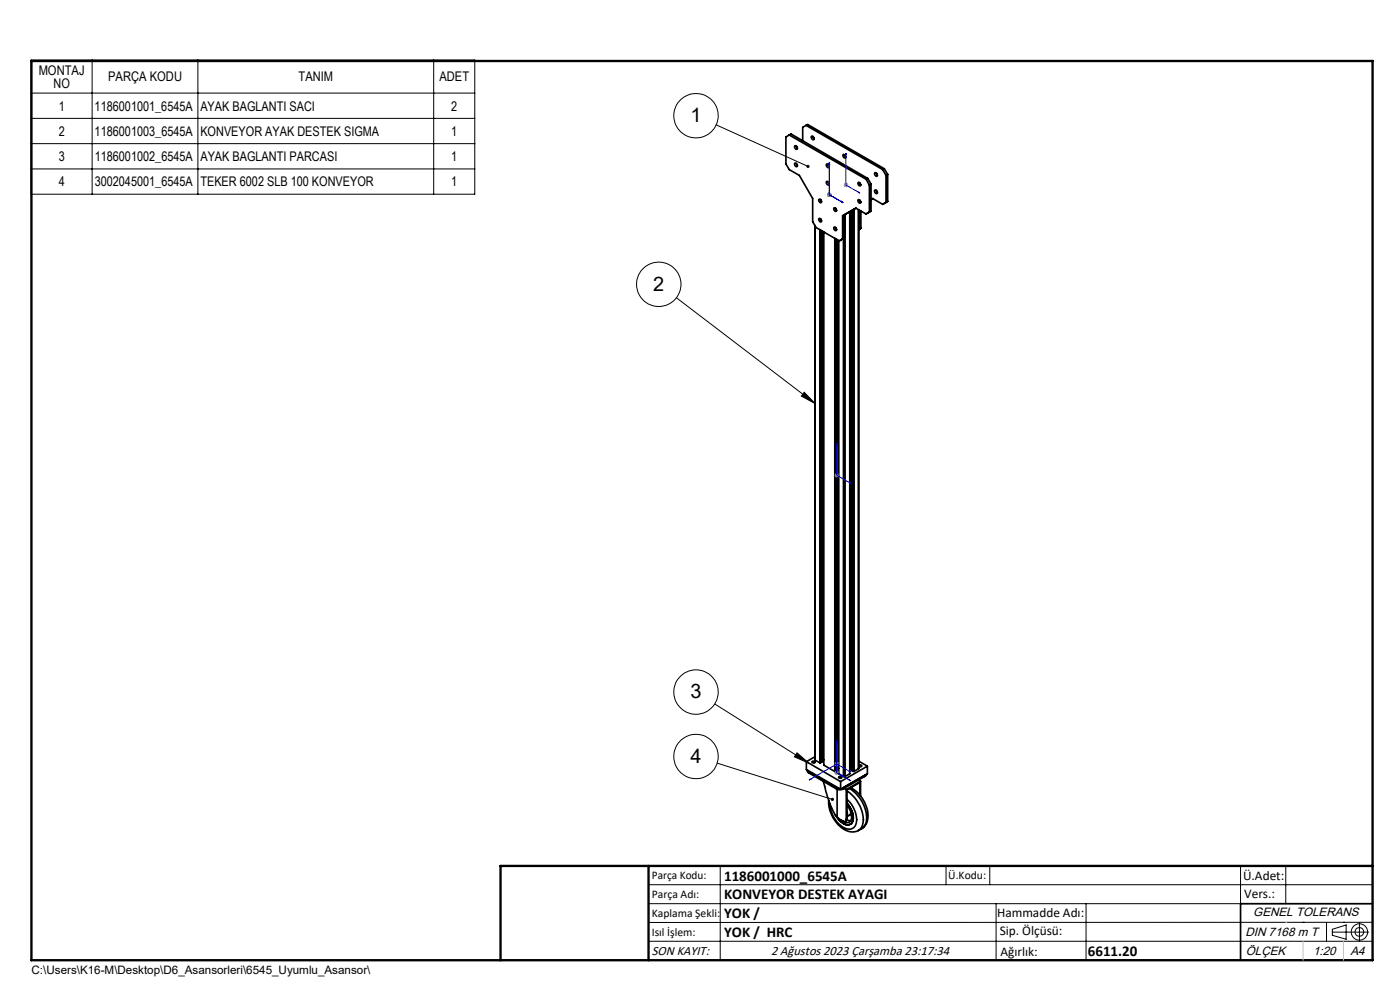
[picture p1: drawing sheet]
<svg xmlns="http://www.w3.org/2000/svg" width="297mm" height="210mm" viewBox="0 0 297 210" stroke-linecap="round" stroke-linejoin="round" font-family="sans-serif">
<g fill="none" stroke="#000" stroke-width=".35">
<path d="M167.4 28.6l-.7 .5v5.7l.7 1.2 2.2 1.2 2.8 4.9v4.9l.7 1.3 4.9 2.8 1.1-.6v-4.9M167.4 28.6l16.3 9.4M167.4 28.6l.4-.2 16.3 9.4M168.6 30.9a.42 .42 0 0 1 .5 .3 .42 .42 0 0 1-.1 .5 .53 .53 0 0 1-.4-.8zM168.6 34.6a.44 .44 0 0 1 .5 .3 .44 .44 0 0 1-.1 .5 .55 .55 0 0 1-.4-.8zM168.9 31l.3 .4M168.9 34.7l.3 .4M171 26.6l-.7 .4v2.9M171 26.6l16.3 9.4M171 26.6l.3-.2 16.3 9.4M172.1 29a.41 .41 0 0 1 .5 .1 .41 .41 0 0 1-.1 .6l-.3-.3zM172.4 29l.3 .3"/>
<path d="M175.4 38.5h.1a.38 .38 0 0 1 .4 .3 .38 .38 0 0 1-.3 .4 .51 .51 0 0 1-.2-.7zM175.4 34.8h.1a.38 .38 0 0 1 .4 .3 .38 .38 0 0 1-.3 .5 .51 .51 0 0 1-.2-.8zM175.6 38.6l.3 .3-.1-.1M175.6 34.9l.3 .4M175.7 38.6v.1M178.9 32.8l.1-.1a.4 .4 0 0 1 .4 .3 .4 .4 0 0 1-.3 .5l-.2-.2zM179.2 32.8l.2 .4M182.1 38.7a.44 .44 0 0 1 .4 .2 .44 .44 0 0 1-.1 .5 .53 .53 0 0 1-.3-.7zM182.4 38.8l.2 .3M183.7 38l.7 1.3M184.1 37.8l-.4 .2M184.1 37.8l.7 1.2"/>
<path d="M184.4 39.3v5.7M184.8 39l-.4 .3M184.8 39v5.8l-1.1 .6-2.1-1.2M185.6 36.6a.42 .42 0 0 1 .5 .3 .42 .42 0 0 1-.2 .5 .53 .53 0 0 1-.3-.8zM185.9 36.7l.2 .4M187.3 36l.7 1.2M187.6 35.8l-.3 .2M187.6 35.8l.7 1.2M188 37.2v5.7M188.3 37v5.7l-1 .6-2.2-1.2-.3 .2M188.3 37l-.3 .2M172.9 47.8v113.4"/>
<path d="M172.9 47.9v113.3M173.7 46.4a.39 .39 0 0 1 .5 .2 .39 .39 0 0 1-.1 .5l-.4-.4zM173.7 42.3a.37 .37 0 0 1 .5 .2 .37 .37 0 0 1-.2 .5l-.3-.4zM173.9 48.7v113.1M174 48.8v112.9M174.1 42.3l.2 .4M174.1 46.4l.2 .4M174.1 42.4v.1M174.1 46.5v.1M174.1 48.8v113M174.4 49v112.6l-.3 .2M174.5 49.1v112.1"/>
<path d="M174.8 49.2v113.1l2.3 1.3M177 48.2h.1a.38 .38 0 0 1 .3 .3 .38 .38 0 0 1-.2 .4 .51 .51 0 0 1-.2-.7zM177 44.1a.44 .44 0 0 1 .4 .3 .44 .44 0 0 1-.1 .5l-.1-.1a.51 .51 0 0 1-.2-.7zM177.1 50.5v113.1M177.2 50.6v113M177.3 44.3l-.1-.1 .2 .3M177.3 48.4l-.1-.1 .2 .3M177.3 50.7v112.9M177.6 50.8v112.6l-.3 .2M177.7 50.9v112.1M177.9 51v113.1l1 .6M178.8 45.8v4.9"/>
<path d="M178.9 50.6v114.1M179.1 45.6l-.3 .2M179.3 45.5v119.2M180.3 44.9v119.2l-1 .6M180.5 44.8v118.2M180.7 44.7v118.7l.3 .2M181 44.5v119.1M181.2 44.4v119.2M181.6 44.2l-2.8 1.6M181.6 44.2l-2.5 1.4M182.1 42.4a.44 .44 0 0 1 .4 .2 .44 .44 0 0 1-.1 .5 .53 .53 0 0 1-.3-.7zM182.1 44.5v118.6"/>
<path d="M182.2 44.5l-.1 118.6M182.3 44.5v4.1M182.4 42.4l.2 .4M182.6 48.4l-.4 .3 .1-.1M182.6 48.4l-.3 .2M182.6 44.8v3.6M185.6 40.3a.44 .44 0 0 1 .5 .3 .44 .44 0 0 1-.2 .5 .55 .55 0 0 1-.3-.8zM185.9 40.4l.2 .4M171.1 161.6l7.2 4.2M171.1 161.6v1.6l7.2 4.2M171.3 163.4v.3l.3 .3M171.3 163.4l.3 .3"/>
<path d="M171.6 163.7l5.8 3.4M171.6 163.7v.3M171.6 164l5.8 3.3M172.3 161.5a.29 .29 0 0 1 .4-.1 .29 .29 0 0 1 .1 .4 .3 .3 0 0 1-.3 .1 .3 .3 0 0 1-.2-.4zM172.9 160.5l-1.8 1.1M172.9 161.2l1 .6M174 161.7l-.1 .1M174 161.7l.1 .1M174.4 161.2h.1M174.5 161.2h.3M174.6 165.7a25.6 25.6 0 0 0 2.8 7.5h.2M175.8 169.8a6.8 6.8 0 0 0 4.4 6.6h1.2l.7-.2"/>
<path d="M177.2 163.6h-.1M177.2 163.6h.1M177.4 167.1l.7 .2M177.4 167.3a1.5 1.5 0 0 0 1.5 0M177.4 167.1v.2M177.6 173.2l.2 .4 1 .6a.44 .44 0 0 0 .5 0 .44 .44 0 0 0 .2-.4M177.6 163h.1M177.6 167.4v5.8M177.7 163h.2M177.9 164.8a.34 .34 0 0 1 .4-.1 .34 .34 0 0 1 .2 .3v.1a.32 .32 0 0 1-.4 0 .32 .32 0 0 1-.2-.3zM178.3 165.8v1.6M178.9 164.7h.4"/>
<path d="M179.1 167.2l.4 .3M179.5 167.5v6.3M179.7 173.7l-.1 .3-.3 .2M179.7 170.4a3.9 3.9 0 0 1 1 4.1 1.59 1.59 0 0 1-2.4-.2l-.9-1.1M179.7 170.8a2.73 2.73 0 0 1 .5 3.5 1.33 1.33 0 0 1-1.7-.3M179.7 173.9l.7 .2M179.7 172.2v1M179.7 167.8a7.4 7.4 0 0 1 3.3 7l-.4 1-.5 .4M179.7 169.5a5.5 5.5 0 0 1 1.8 5.4 1.66 1.66 0 0 1-2.7 .6 6.3 6.3 0 0 1-2.7-5M179.7 173.7l-.2 .1M180.2 167.3a7.4 7.4 0 0 1 3.6 7.1l-.5 1-.5 .3M180.3 163h.2"/>
<path d="M180.4 174.8h.1M180.5 167.1a6.8 6.8 0 0 1 3.4 7.3l-.6 1-.5 .3M180.5 172.3l-.1 .5-.7 .4M180.5 163h.2M181 163.6h.2M181 163.6h.1M182.1 165.5l.5 .2M182.1 163.1l-.9 .5M182.2 162.3a.28 .28 0 0 1 .4-.1 .28 .28 0 0 1 .1 .4h-.5M182.2 161.5l1.8 1M182.4 168.7v-2.7l-2.7 1.6v6.1M182.6 165.7l-3.1 1.8"/>
<path d="M182.6 165.7v3.2M182.8 175.7l-.7 .5M183.4 164.7v-.2l-4.5 2.6v.2M183.4 164.7l-4.5 2.6M183.8 164.3h.1M183.8 164.3l-.4 .4M184 162.5l-5.7 3.3M184 162.5v1.6l-5.7 3.3M291.2 191.7h-28v12"/>
</g>
<g fill="none" stroke="#000" stroke-width=".21">
<path d="M6.6 12.7h94.1v28.5h-94.1zM6.6 19.7h94.1M19.5 12.7v28.5M42 12.7v28.5M92 12.7v28.5M6.6 25.1h94.1M6.6 30.5h94.1M6.6 35.8h94.1M151.9 26.5l19.5 8.8M143.5 63.2l29.4 22.4M170.6 83.2l2.3 2.4-2.9-1.6zM151.6 149.3l20 12.6"/>
<path d="M169.1 159.7l2.5 2.2-3.1-1.4zM152.2 161.9l24.4 7.7M137.6 187.7h153.6M137.6 191.7h153.6M137.6 199.7h153.6M152.8 183.7v20M200.7 183.7v4M210 183.7v4M211.3 191.7v12M230.4 191.7v12M263.2 183.7v20M272.8 183.7v8"/>
<path d="M276.4 195.6h.1M281.4 195.6v4.1M282.6 197.7h7.8M282.6 197.1l3-.9v3l-3-.8zM285 195.6h.1M288.4 195.8v3.8M291.2 195.6l-153.6 .1"/>
<circle cx="147.6" cy="24.6" r="4.7"/>
<circle cx="139.8" cy="60.3" r="4.7"/>
<circle cx="147.7" cy="146.8" r="4.7"/>
<circle cx="147.7" cy="160.5" r="4.7"/>
<circle cx="288.4" cy="197.7" r="1.74"/>
<circle cx="288.4" cy="197.7" r=".93"/>
</g>
<g fill="none" stroke="#00f" stroke-width=".21">
<path d="M175.9 34.5l.1 .4-.1-.1zM175.9 34.5v6.8l3 1.7M179.5 32.5v.3h-.1zM179.5 32.5v6.8l2.9 1.6M178.6 42.7l.3 .3-.3-.1zM182.1 40.7l.3 .2h-.3zM177.5 94l.1 .4-.2-.1zM177.5 94v6.8l2.9 1.7M180.2 102.3l.2 .2-.2-.1zM177.5 157.1l.1 .4-.2-.1zM177.5 157.1v6.8l2.9 1.7M171.6 165.4l.3-.2 .1 .1z"/>
<path d="M180.1 163.6l.1-.1 .2 .3zM180.2 165.4l.2 .2h-.2zM180.4 163.8l-2.9-1.7-5.9 3.3"/>
</g>
<g fill="none" stroke="#808080" stroke-width=".21">
<path d="M179 39.3h1M179.1 38.9l.7 .7M179.5 38.8v.9M179.8 38.9l-.7 .7M175.4 41.3h1M175.6 40.9l.7 .8M175.9 40.8v1M176.3 40.9l-.7 .8M177 100.8h1M177.2 100.5l.7 .7M177.5 100.3v1M177.9 100.5l-.7 .7"/>
<path d="M177 163.9h1M177 162.1h1M177.2 163.6l.7 .7M177.2 161.7l.7 .7M177.5 161.5v1.1M177.5 163.4v1M177.9 163.6l-.7 .7M177.9 161.7l-.7 .7"/>
</g>
<path d="M106.2 203.7h185" fill="none" stroke="#000" stroke-width=".25"/>
<path d="M6.7 12.9h284.5v190.8h-284.5zM137.6 183.7v20M291.2 183.7h-185v20" fill="none" stroke="#000" stroke-width=".5"/>
<path d="M272.8 195.6h.1M276.4 199.7v4M285 199.7v4" fill="none" stroke="#c0c0c0" stroke-width=".21"/>
<path d="M171.2 35.1a.35 .35 0 0 0 0 .5 .35 .35 0 0 0 .5-.2l-.3-.1 .3 .1a.33 .33 0 0 0-.1-.4 .33 .33 0 0 0-.4 .1zM170.6 83.2l2.3 2.4-2.9-1.6zM169.1 159.7l2.5 2.2-3.1-1.4zM176.4 169.3l-.1 .1a.34 .34 0 0 0 .1 .5 .34 .34 0 0 0 .5-.2l-.3-.1 .3 .1a.35 .35 0 0 0-.1-.4 .35 .35 0 0 0-.4 0z" fill="#000"/>
<path d="M178.6 42.7l.3 .3-.3-.1zM175.9 34.5l.1 .4-.1-.1zM180.2 102.3l.2 .2-.2-.1zM177.5 94l.1 .4-.2-.1zM178.6 42.7l.3 .3-.3-.1zM175.9 34.5l.1 .4-.1-.1zM180.2 165.4l.2 .2h-.2zM177.5 157.1l.1 .4-.2-.1zM182.1 40.7l.3 .2h-.3zM179.5 32.5v.3h-.1zM180.1 163.6l.3 .2-.2-.3zM171.6 165.4l.4-.1-.1-.1z" fill="#00f"/>
<g font-size="4.2">
<text x="146.5" y="25.9">1</text>
<text x="138.6" y="61.7">2</text>
<text x="146.5" y="148.2">3</text>
<text x="146.5" y="161.8">4</text>
</g>
<g font-size="3.2">
<text x="153.6" y="190.8">KONVEYOR DESTEK AYAGI</text>
<text x="153.6" y="186.8">1186001000_6545A</text>
<text x="153.6" y="194.8">YOK /</text>
<text x="153.6" y="198.8">YOK / HRC</text>
<text x="230.8" y="202.8">6611.20</text>
</g>
<g font-size="2.8">
<text x="8.2" y="15.8">MONTAJ</text>
<text x="23" y="17.3">PARÇA KODU</text>
<text x="63.3" y="17.3">TANIM</text>
<text x="93.2" y="17.3">ADET</text>
<text x="11.4" y="18.7">NO</text>
<text x="12.4" y="23.4">1</text>
<text x="20.1" y="23.4">1186001001_6545A</text>
<text x="42.5" y="23.4">AYAK BAGLANTI SACI</text>
<text x="95.7" y="23.4">2</text>
<text x="12.5" y="28.8">2</text>
<text x="20.1" y="28.8">1186001003_6545A</text>
<text x="42.5" y="28.8">KONVEYOR AYAK DESTEK SIGMA</text>
<text x="95.7" y="28.8">1</text>
<text x="12.5" y="34.2">3</text>
<text x="20.1" y="34.2">1186001002_6545A</text>
<text x="42.5" y="34.2">AYAK BAGLANTI PARCASI</text>
<text x="95.7" y="34.2">1</text>
<text x="12.5" y="39.6">4</text>
<text x="20.1" y="39.6">3002045001_6545A</text>
<text x="42.5" y="39.6">TEKER 6002 SLB 100 KONVEYOR</text>
<text x="95.7" y="39.6">1</text>
<text x="263.7" y="186.7">Ü.Adet:</text>
<text x="263.9" y="190.5">Vers.:</text>
<text x="211.5" y="194.5">Hammadde Adı:</text>
<text x="138.3" y="202.6">SON KAYIT:</text>
<text x="163.6" y="202.6">2 Ağustos 2023 Çarşamba 23:17:34</text>
<text x="212.1" y="198.4">Sip. Ölçüsü:</text>
<text x="212.2" y="202.7">Ağırlık:</text>
</g>
<g font-size="2.6">
<text x="265.9" y="194.4">GENEL TOLERANS</text>
<text x="264.2" y="198.5">DIN 7168 m T</text>
<text x="264.3" y="202.6">ÖLÇEK</text>
<text x="278.5" y="202.6">1:20</text>
<text x="286.5" y="202.6">A4</text>
</g>
<g font-size="2.5">
<text x="138.3" y="186.4">Parça Kodu:</text>
<text x="138.3" y="190.5">Parça Adı:</text>
<text x="201.2" y="186.5">Ü.Kodu:</text>
<text x="138.3" y="194.5">Kaplama Şekli:</text>
<text x="138.3" y="198.6">Isıl İşlem:</text>
<text x="6.7" y="206.7">C:\Users\K16-M\Desktop\D6_Asansorleri\6545_Uyumlu_Asansor\</text>
</g>
</svg>
